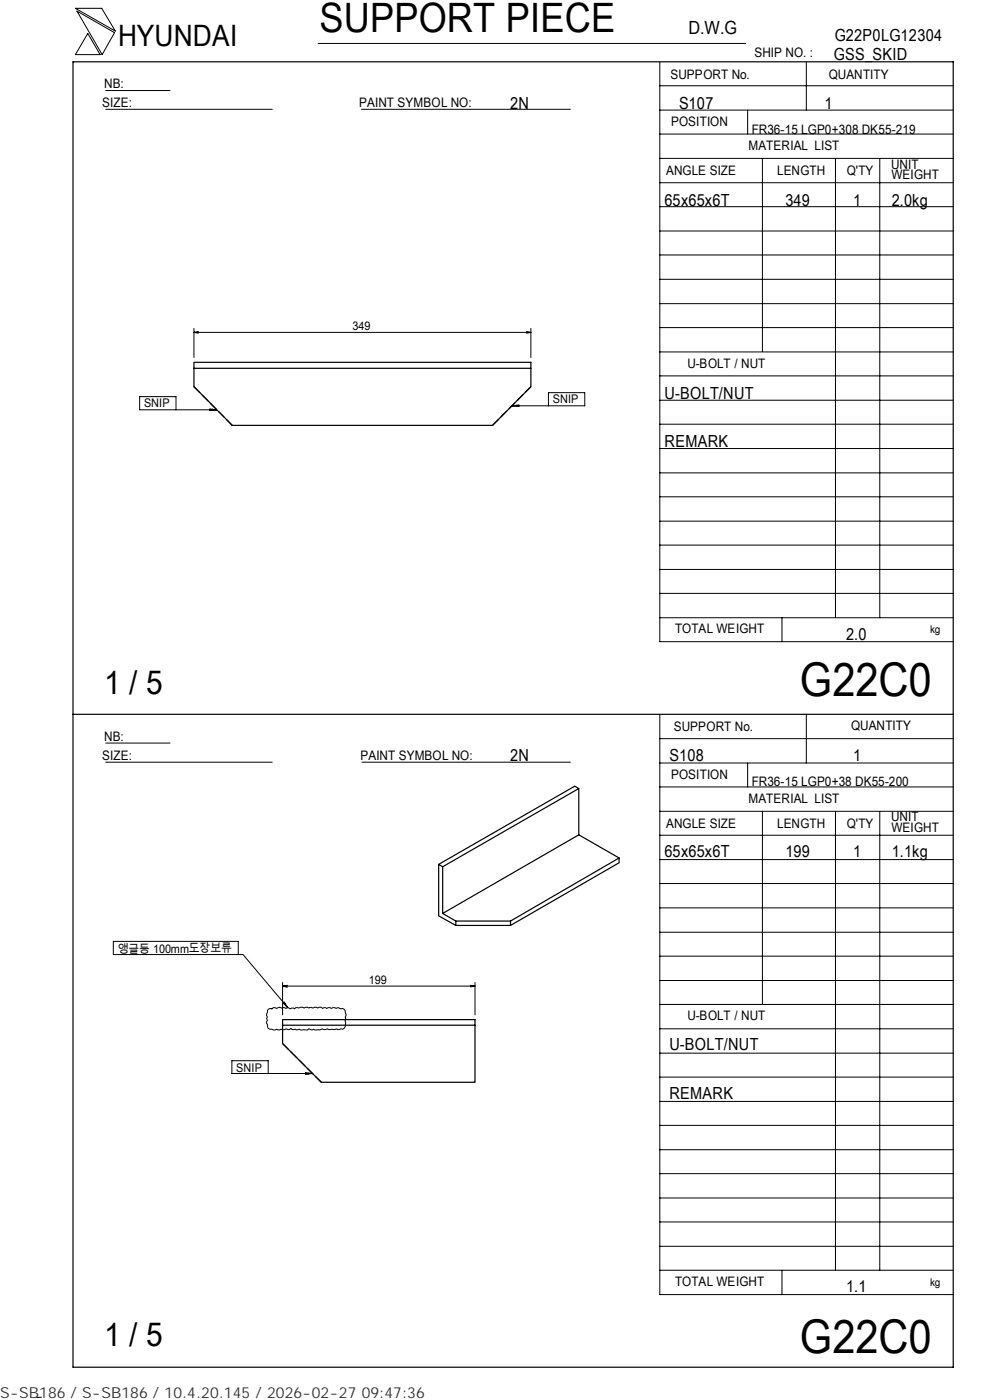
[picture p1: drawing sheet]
<svg xmlns="http://www.w3.org/2000/svg" width="210mm" height="297mm" viewBox="0 0 210 297" stroke-linecap="round" stroke-linejoin="round" font-family="sans-serif">
<path d="M15.5 13.1h186.7v277h-186.7zM41.1 76.9h71.5v1.2h-71.5zM41.1 78.1v3.9l8.2 8.2h55.2l8.1-8.2v-3.9M15.5 151.5h186.7M122.8 167.3l-.9-.5-28.9 16.6M122.8 177.1l8.5 4.9-23 13.4M93.9 183.9l-.9-.5v10.9l3.7 2M93.9 193.8l28.9-16.7v-9.8l-28.9 16.6v9.9l2.8 1.6M96.7 195.4h11.6v.9h-11.6zM131.3 182v1l-23 13.3M59.9 217.5v3.9l8.2 8.2h32.6v-12.1M59.9 216.3h40.8v1.2h-40.8z" fill="none" stroke="#000" stroke-width=".25"/>
<path d="M41.1 82l8.2 8.2M104.5 90.2l8.1-8.2M59.9 221.4l8.2 8.2" fill="none" stroke="#000" stroke-width=".25" stroke-dasharray="1.9 .6" stroke-linecap="butt"/>
<g fill="none" stroke="#000" stroke-width=".21">
<path d="M16 1.8h5.6l2.9 4.8zM16.3 2.4l8 4.5-2.6 4.7zM18.6 7.1l2.6 4.5h-5.2zM22.4 19.2h13.7M67.5 9.2h90.6M139.9 18.2h62.3M139.9 13.2v122.9h62.3M171 13.1v10.3M22.4 23.2h35.3M76.7 23.2h44.3M139.9 38.8h62.3M139.9 33.6h62.3"/>
<path d="M139.9 28.4h62.3M139.9 23.4h62.3M158.6 23.4v5M161.7 33.6v41M177.2 33.7v97.4M186.6 33.7v97.4M139.9 59.3h62.3M139.9 54.1h62.3M139.9 49h62.3M139.9 43.8h62.3M41.1 69.7v6.2M41.1 70.5l1 .2"/>
<path d="M41.1 70.5h71.5M42.1 70.3l-1 .2M111.7 70.3l.9 .2M112.6 70.5l-.9 .2M112.6 69.7v6.2M139.9 79.7h62.3M139.9 74.7h62.3M139.9 69.5h62.3M139.9 64.4h62.3M37.3 86.9v-2.8h-7.7v2.8h16.4M44.5 86.8l1.5 .1-1.5 .2zM45 86.8v.2"/>
<path d="M108.6 86.1h15.4v-2.8h-7.7v2.8M108.6 86.1l1.5-.2v.3zM109.5 85.9v.3M139.9 95.2h62.3M139.9 90h62.3M139.9 84.9h62.3M139.9 100.3h62.3M139.9 115.6h62.3M139.9 110.6h62.3M139.9 105.4h62.3M139.9 131.1h62.3M139.9 125.9h62.3"/>
<path d="M139.9 120.8h62.3M165.9 131.1v5M22.4 157.6h13.7M139.9 151.7v122.9h62.3M139.9 156.7h62.3M171 151.5v10.4M22.4 161.7h35.3M76.8 161.7h44.2M139.9 177.2h62.3M139.9 172.1h62.3M139.9 167h62.3M139.9 161.9h62.3"/>
<path d="M158.6 161.9v5.1M161.7 172.1v41M177.2 172.2v97.3M186.6 172.2v97.3M24 199.7h26.5v2.8h-26.5zM139.9 182.4h62.3M139.9 197.8h62.3M139.9 192.6h62.3M139.9 187.4h62.3M50.5 202.5h1.1l9.4 11.3M56.9 214.1l.4-.2 .3 .1 .4-.2 .7 .1 .6-.2 .4 .2 .7-.1 .2 .1 .3-.1 .6 .2 .4-.1 .6 .1 .2-.2 .7 .1 .3-.2 .8 .2 .3-.2 .7 .2 .3-.2 .6 .2 .3-.2 .7 .2 .7-.2 .3 .2 .3-.1 .6 .1 .3-.1 .7 .1 .3-.1 .7 .1 .3-.1 .7 .2 .3-.1 .6 .6 .2 .6-.2 .6 .1 .6-.2 .3 .2 .5a1.27 1.27 0 0 1-.6 1.2h-.4l-.7 .1-.2-.1-.4 .1h-1.2l-.4-.1-.7 .1-.4-.1-.6 .2h-.9l-.3-.2-.3 .2-.7-.2-.3 .2h-1.5l-.2-.2-.6 .2-.3-.2-.6 .1-.3-.2-.3 .2-.7-.1-.8 .2-.3-.2-.3 .2-.6-.2-.4 .2-1.1-.2-.3-.1-.4-1.1 .2-.6-.2-.4 .2-.4-.2-.6zM59.9 208.4v6.9"/>
<path d="M59.9 209.2l1 .3M59.9 209.2h40.8M60 212.8l.3-.2 .7 1.2zM60.5 212.9l-.1 .2M60.9 209l-1 .2M99.8 209l.9 .2M100.7 209.2l-.9 .2M100.7 208.4v6.9M139.9 218.3h62.3M139.9 213.1h62.3M139.9 208h62.3M139.9 202.9h62.3"/>
<path d="M56.9 227.7v-2.7h-7.7v2.7h17.1M64.8 227.6l1.5 .1-1.5 .2zM65.4 227.7v.2M139.9 238.7h62.3M139.9 233.7h62.3M139.9 228.5h62.3M139.9 223.4h62.3M139.9 259.2h62.3M139.9 254.2h62.3M139.9 249h62.3M139.9 243.9h62.3M139.9 269.5h62.3"/>
<path d="M139.9 264.4h62.3M165.9 269.5v5.1M8.8 296.4l-1 .1"/>
</g>
<g font-size="9.9">
<text x="169.7" y="147.6">G22C0</text>
<text x="169.7" y="286.9">G22C0</text>
</g>
<text font-size="8.6" x="67.7" y="6.9">SUPPORT PIECE</text>
<g font-size="7">
<text x="22.1" y="147.2">1 / 5</text>
<text x="22.1" y="285.6">1 / 5</text>
</g>
<text font-size="6.3" x="25.1" y="9.8">HYUNDAI</text>
<text font-size="3.9" x="146" y="7.3">D.W.G</text>
<g font-size="3.5">
<text x="177" y="8.7">G22P0LG12304</text>
<text x="176.9" y="12.8">GSS_SKID</text>
<text x="108.2" y="23.1">2N</text>
<text x="144" y="23.1">S107</text>
<text x="174.8" y="23.1">1</text>
<text x="141" y="43.6">65x65x6T</text>
<text x="166.6" y="43.6">349</text>
<text x="180.9" y="43.6">1</text>
<text x="189.1" y="43.6">2.0kg</text>
<text x="141" y="84.6">U-BOLT/NUT</text>
<text x="141" y="94.8">REMARK</text>
<text x="179.5" y="135.8">2.0</text>
<text x="108.2" y="161.4">2N</text>
<text x="142" y="161.4">S108</text>
<text x="180.9" y="161.4">1</text>
<text x="141" y="181.9">65x65x6T</text>
<text x="166.6" y="181.9">199</text>
<text x="180.9" y="181.9">1</text>
<text x="189.1" y="181.9">1.1kg</text>
<text x="142" y="222.8">U-BOLT/NUT</text>
<text x="142" y="233.1">REMARK</text>
<text x="179.5" y="274.1">1.1</text>
</g>
<text font-size="3.2" fill="#323232" x="0" y="296.6">S-SB186 / S-SB186 / 10.4.20.145 / 2026-02-27 09:47:36</text>
<g font-size="2.8">
<text x="142.2" y="16.8">SUPPORT No.</text>
<text x="160" y="12.2">SHIP NO. :</text>
<text x="175.8" y="16.7">QUANTITY</text>
<text x="21.7" y="22.8">SIZE:</text>
<text x="22.1" y="18.7">NB:</text>
<text x="76.2" y="22.8">PAINT SYMBOL NO:</text>
<text x="142.3" y="26.8">POSITION</text>
<text x="159.4" y="28.4">FR36-15 LGP0+308 DK55-219</text>
<text x="158.8" y="31.7">MATERIAL LIST</text>
<text x="189" y="35.8">UNIT</text>
<text x="141.3" y="37.2">ANGLE SIZE</text>
<text x="164.8" y="37.1">LENGTH</text>
<text x="179.6" y="37.1">Q'TY</text>
<text x="189.1" y="38">WEIGHT</text>
<text x="145.8" y="78">U-BOLT / NUT</text>
<text x="143.2" y="134.4">TOTAL WEIGHT</text>
<text x="142.9" y="155">SUPPORT No.</text>
<text x="180.5" y="154.9">QUANTITY</text>
<text x="21.7" y="161.3">SIZE:</text>
<text x="22.1" y="157.1">NB:</text>
<text x="76.5" y="161.2">PAINT SYMBOL NO:</text>
<text x="142.3" y="165.3">POSITION</text>
<text x="159.4" y="166.7">FR36-15 LGP0+38 DK55-200</text>
<text x="158.8" y="170.3">MATERIAL LIST</text>
<text x="141.3" y="175.7">ANGLE SIZE</text>
<text x="164.8" y="175.6">LENGTH</text>
<text x="179.6" y="175.6">Q'TY</text>
<text x="189" y="174.2">UNIT</text>
<text x="189.1" y="176.5">WEIGHT</text>
<text x="145.8" y="216.5">U-BOLT / NUT</text>
<text x="143.2" y="272.9">TOTAL WEIGHT</text>
</g>
<g font-size="2.5">
<text x="74.8" y="70">349</text>
<text x="30.6" y="86.4">SNIP</text>
<text x="117.3" y="85.6">SNIP</text>
<text x="25" y="202.1">앵글등 100mm도장보류</text>
<text x="78.2" y="208.7">199</text>
<text x="50.1" y="227.3">SNIP</text>
</g>
<g font-size="2.3">
<text x="197.3" y="134.3">kg</text>
<text x="197.3" y="272.8">kg</text>
</g>
</svg>
